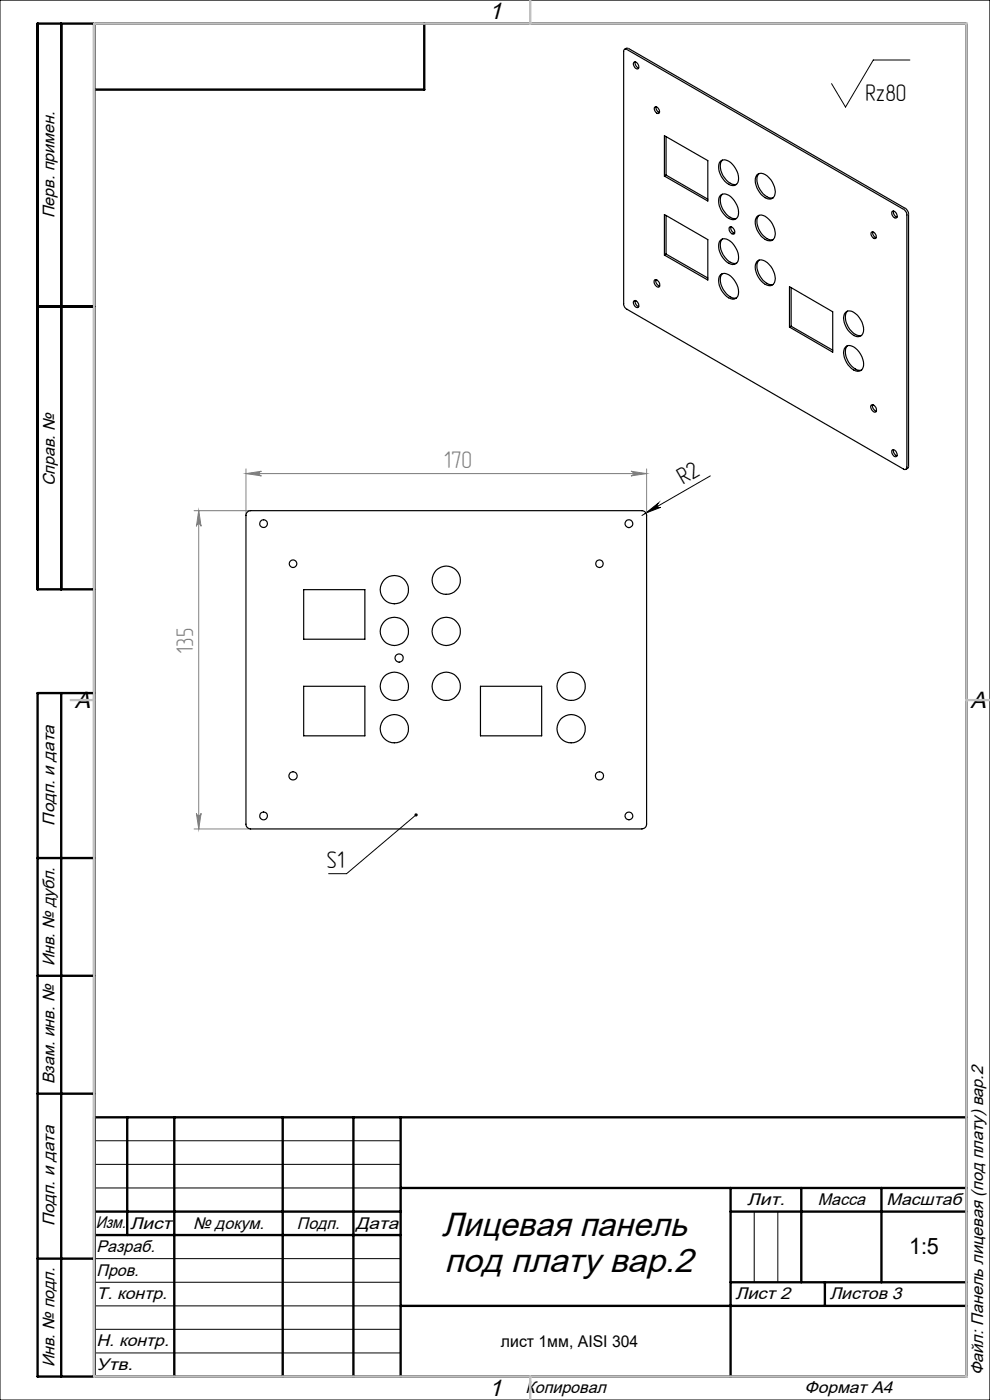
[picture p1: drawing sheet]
<svg xmlns="http://www.w3.org/2000/svg" width="210mm" height="297mm" viewBox="0 0 210 297" stroke-linecap="round" stroke-linejoin="round" font-family="sans-serif">
<g fill="none" stroke="#000" stroke-width=".21">
<path d="M0 0h210v297h-210zM193 12.7h-7.8l-5.8 10-3-5M137 108.8l2.6-2.1a.51 .51 0 0 0-.1 .7 .51 .51 0 0 0 .6 .2zM150.7 101l-14.5 8.4M88.3 172.9l-14.8 12.4h-3.8M20 242h65M20 247h65M20 252h65M160 257v15M165 257v15M20 267h65M20 272h65"/>
<path d="M20 277h65M20 282h65M20 287h65"/>
</g>
<path d="M52.2 99.5v9.9M133.8 100l3.4 .5-3.4 .5a.49 .49 0 0 0 .5-.5 .49 .49 0 0 0-.5-.5zM137.2 99.5v9.9M41.2 108.3h12M42.2 108.3v67.6M42.2 108.3l.5 3.4a.49 .49 0 0 0-.5-.5 .49 .49 0 0 0-.5 .5zM52.2 100.5h85M52.2 100.5l3.3-.5a.49 .49 0 0 0-.5 .5 .49 .49 0 0 0 .5 .5zM41.2 175.9h12M41.7 172.5a.49 .49 0 0 0 .5 .5 .49 .49 0 0 0 .5-.5l-.5 3.4z" fill="none" stroke="#808080" stroke-width=".21"/>
<g fill="none" stroke="#000" stroke-width=".5">
<path d="M13 5v120M20 5v287M90 5v14h-70M8 65h12M20 125h-12v-120h197v287h-197v-145h12M13 147v145M8 182h12M8 207h12M8 232h12M20 237h185M27 237v25M37 237v55"/>
<path d="M60 237v55M75 237v55M85 237v55M20 257h65M85 252h120M155 252v40M155 257h50M170 252v20M187 252v20M8 267h12M20 262h65M85 277h120"/>
<path d="M155 272h50M175 272v5"/>
</g>
<path d="M20 5h185v287h-185zM112.5 0v5M15 148.5h5M205 148.5h5M112.5 292v5" fill="none" stroke="#c0c0c0" stroke-width=".5"/>
<path d="M137 108.8l2.6-2.1a.51 .51 0 0 0-.1 .7 .51 .51 0 0 0 .6 .2zM87.9 172.7l.3-.2 .3 .1-.2 .3 .2-.3a.35 .35 0 0 1-.2 .6 .35 .35 0 0 1-.4-.5z" fill="#000"/>
<g fill="#808080">
<path d="M52.2 100.5l3.3-.5a.49 .49 0 0 0-.5 .5 .49 .49 0 0 0 .5 .5zM133.8 100l3.4 .5-3.4 .5a.49 .49 0 0 0 .5-.5 .49 .49 0 0 0-.5-.5z"/>
<path d="M41.7 172.5a.49 .49 0 0 0 .5 .5 .49 .49 0 0 0 .5-.5l-.5 3.4zM42.2 108.3l.5 3.4a.49 .49 0 0 0-.5-.5 .49 .49 0 0 0-.5 .5z"/>
</g>
<g fill="none" stroke="#000" stroke-width=".25">
<path d="M132.5 10.5l.5-.3 .4 .1 58.8 34 .2 .3 .3 .7v53.8l-.5 .5M132.5 10.5h.5l58.7 33.9a1.47 1.47 0 0 1 .7 1.2v53.5a.44 .44 0 0 1-.2 .4 .44 .44 0 0 1-.5 0l-58.7-33.9a1.28 1.28 0 0 1-.7-1.2v-53.6zM134.4 13.3l.1-.1a1 1 0 0 1 .9 1.4 .95 .95 0 0 1-1-1.3zM134.7 13.1l.1 .7 .7 .6M138.8 22.8l.2-.1a.92 .92 0 0 1 .7 1.4 .96 .96 0 0 1-.9-1.3zM139.2 22.6l.1 .8 .6 .5M140.9 28.8l9.2 5.3v8.5l-9.2-5.2zM141.3 37.1l-.4 .3M141.3 37.1l8.8 5.2M141.3 29v8.1M152.8 34.3a2.05 2.05 0 0 1 2.9 1 3.3 3.3 0 0 1 .6 3.7 1.56 1.56 0 0 1-2.2-.2 3.8 3.8 0 0 1-1.3-4.5zM153.2 34a2.84 2.84 0 0 0 .2 3.3 2.92 2.92 0 0 0 2.8 1.8"/>
<path d="M160.5 37.1a1.56 1.56 0 0 1 2.2 .2 4.4 4.4 0 0 1 1.6 4.3 1.36 1.36 0 0 1-2.4 .1 4.2 4.2 0 0 1-1.5-4.3zM161 36.8a2.78 2.78 0 0 0 .2 3.4 2.85 2.85 0 0 0 2.8 1.8M138.8 59.5a.81 .81 0 0 1 .9 .1 .81 .81 0 0 1 .2 .8l-.1 .5a1.05 1.05 0 0 1-1-1.4zM139.1 59.3l.1 .8 .7 .6M140.9 45.5l9.2 5.3v8.6l-9.2-5.3zM141.3 45.7v8.2M141.3 53.9l-.4 .2M141.3 53.9l8.8 5.1M152.8 41.5a2.05 2.05 0 0 1 2.9 1 3.3 3.3 0 0 1 .6 3.7 1.56 1.56 0 0 1-2.2-.2 3.8 3.8 0 0 1-1.3-4.5zM152.8 51a1.56 1.56 0 0 1 2.2 .2 3.8 3.8 0 0 1 1.3 4.6 2.05 2.05 0 0 1-2.9-1.1 3.3 3.3 0 0 1-.6-3.7zM152.8 58.3a2.05 2.05 0 0 1 2.9 1.1 3.3 3.3 0 0 1 .6 3.7 1.56 1.56 0 0 1-2.2-.2 3.8 3.8 0 0 1-1.3-4.6zM153.2 41.2a2.79 2.79 0 0 0 .2 3.3 2.89 2.89 0 0 0 2.8 1.9"/>
<path d="M153.2 50.7a2.86 2.86 0 0 0 .2 3.3 2.77 2.77 0 0 0 2.8 1.8M153.2 58.1a2.79 2.79 0 0 0 .2 3.3 2.89 2.89 0 0 0 2.8 1.8M154.8 48.2a.96 .96 0 0 1 .9 .4 .96 .96 0 0 1 0 1.1 1.06 1.06 0 0 1-.9-1.5zM155 48.1l.2 .9 .6 .5M160.5 46a1.52 1.52 0 0 1 2.2 .2 4.3 4.3 0 0 1 1.6 4.2 1.38 1.38 0 0 1-2.4 .1 4.1 4.1 0 0 1-1.5-4.2zM160.5 55.5a1.56 1.56 0 0 1 2.2 .2 4.4 4.4 0 0 1 1.6 4.2 1.24 1.24 0 0 1-2 .4 4.2 4.2 0 0 1-1.9-4.5zM161 45.7a2.78 2.78 0 0 0 .2 3.3 2.72 2.72 0 0 0 2.8 1.8M161 55.2a2.8 2.8 0 0 0 .2 3.3 2.83 2.83 0 0 0 2.8 1.9M184.8 49.4l.1-.2a.92 .92 0 0 1 .8 1.4 .96 .96 0 0 1-.9-1.2zM185.1 49.2l.2 .7 .5 .5M189.3 44.8a.9 .9 0 0 1 .9 .5 .9 .9 0 0 1-.1 .9 1 1 0 0 1-.8-1.4zM189.5 44.8v.5l.4 .5 .4 .3"/>
<path d="M134.5 63.8a1 1 0 0 1 .9 1.4 .9 .9 0 0 1-.9-.4 .9 .9 0 0 1 0-1zM134.7 63.7l.1 .7 .7 .6M167.5 60.8l9.1 5.3v8.6l-9.1-5.3zM167.8 69.2l-.3 .2M167.8 69.2l8.8 5.1M167.8 61v8.2M179.3 66.3a1.52 1.52 0 0 1 2.2 .2 4.1 4.1 0 0 1 1.5 4.3 1.38 1.38 0 0 1-2.3 0 4.3 4.3 0 0 1-1.6-4.2zM179.3 73.7a1.52 1.52 0 0 1 2.2 .2 4.2 4.2 0 0 1 1.5 4.2 1.4 1.4 0 0 1-2.3 .1 4.4 4.4 0 0 1-1.6-4.2zM179.7 66a3.4 3.4 0 0 0 .9 4.3 2.1 2.1 0 0 0 2.1 .9M179.7 73.3a3.5 3.5 0 0 0 .9 4.3l.4 .4a1.86 1.86 0 0 0 1.7 .5M184.7 86a.93 .93 0 0 1 1.1 .3 .93 .93 0 0 1 0 1.1 1.05 1.05 0 0 1-1.1-1.4zM185.1 85.9l.1 .7 .4 .5 .3 .1"/>
<path d="M189.3 95.5a.9 .9 0 0 1 .9 .4 .9 .9 0 0 1-.1 1 1 1 0 0 1-.8-1.4zM189.5 95.4v.6l.4 .4 .4 .3M52.5 108.7l.7-.4h83a1.02 1.02 0 0 1 1 1.1v65.4a1.02 1.02 0 0 1-1 1.1h-83a1.02 1.02 0 0 1-1-1.1v-65.7zM64.4 125.1h13v10.5h-13zM64.4 145.6h13v10.5h-13zM101.9 145.6h13v10.5h-13z"/>
<circle cx="55.9" cy="111.1" r=".82"/>
<circle cx="62.2" cy="119.6" r=".81"/>
<circle cx="127.1" cy="119.6" r=".81"/>
<circle cx="133.4" cy="111.1" r=".83"/>
<circle cx="83.7" cy="125.1" r="2.99"/>
<circle cx="83.7" cy="133.9" r="3"/>
<circle cx="84.7" cy="139.6" r=".88"/>
<circle cx="94.7" cy="123.1" r="2.99"/>
<circle cx="94.7" cy="133.9" r="3"/>
<circle cx="83.7" cy="145.6" r="2.99"/>
<circle cx="83.7" cy="154.6" r="2.99"/>
<circle cx="94.7" cy="145.6" r="2.99"/>
<circle cx="121.2" cy="154.6" r="2.99"/>
<circle cx="121.2" cy="145.6" r="2.99"/>
<circle cx="55.9" cy="173.1" r=".83"/>
<circle cx="62.2" cy="164.6" r=".88"/>
<circle cx="127.2" cy="164.6" r=".87"/>
<circle cx="133.4" cy="173.1" r=".82"/>
</g>
<path d="M133.3 10.3l-.3 .2M192 44.2l-.3 .2M192.7 45.4l-.3 .2M192.7 98.9l-.3 .2" fill="none" stroke="#f00" stroke-width=".21"/>
<g font-size="7.1">
<text x="93.7" y="262.3">Лицевая панель</text>
<text x="94.3" y="269.8">под плату вар.2</text>
</g>
<g font-size="5.1">
<text x="183.6" y="21.5">Rz80</text>
<text x="144.9" y="102.9" transform="rotate(-30 144.9 102.9)">R2</text>
<text x="69.2" y="184.1">S1</text>
</g>
<g font-size="5.1" fill="#808080">
<text x="94.2" y="99.2">170</text>
<text x="40.9" y="138.7" transform="rotate(-90 40.9 138.7)">135</text>
</g>
<g font-size="5">
<text x="103.7" y="4.1">1</text>
<text x="15.9" y="150.1">A</text>
<text x="205.9" y="150.1">A</text>
<text x="103.7" y="296.1">1</text>
</g>
<text font-size="4.8" x="192.8" y="266">1:5</text>
<g font-size="3.6">
<text x="11.6" y="46.3" transform="rotate(-90 11.6 46.3)">Перв. примен.</text>
<text x="11.6" y="103.2" transform="rotate(-90 11.6 103.2)">Справ. №</text>
<text x="11.6" y="175.1" transform="rotate(-90 11.6 175.1)">Подп. и дата</text>
<text x="11.6" y="205" transform="rotate(-90 11.6 205)">Инв. № дубл.</text>
<text x="11.6" y="230" transform="rotate(-90 11.6 230)">Взам. инв. №</text>
<text x="158.5" y="255.6">Лит.</text>
<text x="173.5" y="255.6">Масса</text>
<text x="188.1" y="255.6">Масштаб</text>
<text x="11.6" y="260.1" transform="rotate(-90 11.6 260.1)">Подп. и дата</text>
<text x="20.3" y="260.6">Изм.</text>
<text x="27.6" y="260.6">Лист</text>
<text x="41" y="260.6">№ докум.</text>
<text x="63" y="260.6">Подп.</text>
<text x="75.5" y="260.6">Дата</text>
<text x="20.5" y="265.6">Разраб.</text>
<text x="20.5" y="275.6">Т. контр.</text>
<text x="20.5" y="270.6">Пров.</text>
<text x="156" y="275.6">Лист 2</text>
<text x="176" y="275.6">Листов 3</text>
<text x="20.5" y="285.6">Н. контр.</text>
<text x="11.6" y="290" transform="rotate(-90 11.6 290)">Инв. № подл.</text>
<text x="20.5" y="290.6">Утв.</text>
<text x="208.6" y="291.8" transform="rotate(-90 208.6 291.8)">Файл: Панель лицевая (под плату) вар.2</text>
<text x="111.5" y="295.6">Копировал</text>
<text x="170.7" y="295.6">Формат А4</text>
</g>
<text font-size="3.4" x="106.3" y="285.8">лист 1мм, AISI 304</text>
</svg>
